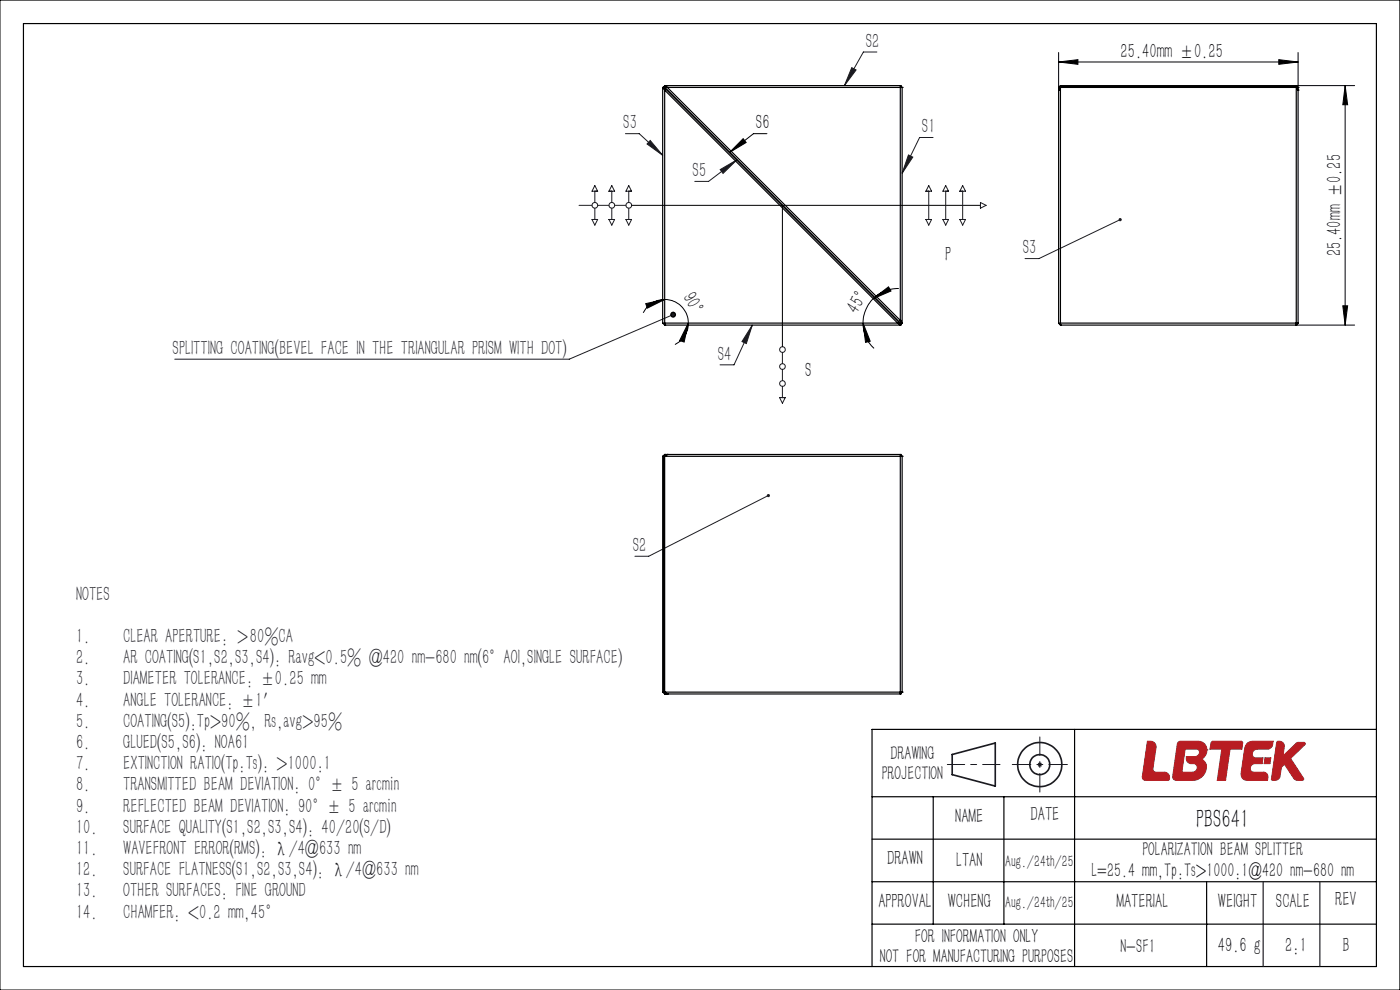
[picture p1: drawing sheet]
<svg xmlns="http://www.w3.org/2000/svg" width="297mm" height="210mm" viewBox="0 0 297 210" stroke-linecap="round" stroke-linejoin="round" font-family="sans-serif">
<path d="M220.1 162.2h1M220.2 161.8l.7 .8M220.6 161.7v1M220.9 161.8l-.7 .8" fill="none" stroke="#191924" stroke-width=".21"/>
<g fill="none" stroke="#191924" stroke-width=".35">
<path d="M202 160l9.1-2.4v9.1l-9.1-2.4z"/>
<circle cx="220.6" cy="162.2" r="4.7"/>
<circle cx="220.6" cy="162.2" r="2.13"/>
</g>
<path d="M243.4 157.2l.8 .1a1.16 1.16 0 0 1 1.1 1.3l-.7 4.5a.6 .6 0 0 0 .6 .7h1.8a1.04 1.04 0 0 1 1.1 .5 1.04 1.04 0 0 1-.2 1.2l-4.9 .1a.68 .68 0 0 1-.7-.8zM249.8 157.5l.6-.3h3.8a2.01 2.01 0 0 1 1.9 1.7 2.01 2.01 0 0 1-1.2 2.2 1.78 1.78 0 0 1 .9 2.5 2.97 2.97 0 0 1-2.8 2h-3.5a.79 .79 0 0 1-.7-.9zM254.5 159.7h.1M254.5 159.7a.61 .61 0 0 0-.7-.8h-2.4l-.7 4.9h2.3a1.05 1.05 0 0 0 1-.9M254.5 159.7a.99 .99 0 0 1-1 .8h-1.8a1.15 1.15 0 0 0 .4 1.3l1.1 .2a.85 .85 0 0 1 .8 .9M256 159.1h.1M257 157.4l.3-.2h6.1l.2 .3-.1 1.4h-2.6l-.9 6.7h-1.8l1-6.7h-2.5zM264.5 157.7l.7-.4 .5-.1h4.4l-.1 .7a1.16 1.16 0 0 1-1.2 1h-2.1a.93 .93 0 0 0-1 .8 .93 .93 0 0 0 .7 1.1h1.5l-.1 1.2h-1.5a.91 .91 0 0 0-1 .8 .91 .91 0 0 0 .7 1h2a.98 .98 0 0 1 1 1.1l-.1 .7h-4.3a1.29 1.29 0 0 1-1.3-1.5l.8-5.4zM271 157.3a1.08 1.08 0 0 1 1.5 1.1l-.3 1.9 2.8-2.7 .3-.1h1.5v.5l-3 2.9 2.8 4.4-.3 .3h-1l-.7-.3-2.1-3.2-.6 .7-.3 1.8a1.2 1.2 0 0 1-1.6 1l-.3-.3 1.1-7.8zM254 162.9h.1M265.2 163h.1M268.4 160.8h1.2l-.2 1.2h-1.2z" fill="none" stroke="#a72b30" stroke-width=".21"/>
<path d="M0 0h297v210h-297z" fill="none" stroke="#000" stroke-width=".21"/>
<path d="M5 5h287v200h-287zM228 154.7v50.3M292 154.7h-107v50.3M185 178h107M185 169h107M198 169v27M213 169v27M185 196h107M185 187h107M256 187v18" fill="none" stroke="#000" stroke-width=".25"/>
<path d="M201 162.2h11.1" fill="none" stroke="#191924" stroke-width=".21" stroke-dasharray="30.5 1.3 1.3 1.3" stroke-dashoffset="26.8"/>
<path d="M220.6 156.3v11.7M214.7 162.2h11.7" fill="none" stroke="#191924" stroke-width=".21" stroke-dasharray="30.5 1.3 1.3 1.3" stroke-dashoffset="26.5"/>
<path d="M268 187v18M280 187v18" fill="none" stroke="#191924" stroke-width=".25"/>
<path d="M243.4 157.2h.8l.5 .2 .6 .8-.7 4.9 .1 .4 .4 .3h2.1l.4 .2 .5 .7v.5l-.2 .3-4.9 .1-.6-.3-.1-.5zM251.4 158.9l-.7 4.9 2.7-.1 .5-.5v-.8l-.6-.4h-.7l-.5-.2-.4-.4v-.9l2.2-.1 .5-.5v-.6l-.4-.4zM250 157.4l.3-.2h4.1l.9 .4 .5 .6 .2 .6-.1 1-.4 .8-.6 .5 .4 .2 .6 .8v1.2l-.7 1.3-.9 .6-1.3 .4h-3.5l-.6-.4-.1-.5 1-6.9zM257 157.4l.3-.2h6l.3 .3-.1 1.4h-2.6l-.9 6.7h-1.8l1-6.7h-2.5zM264.5 157.8l.4-.4 .7-.2h4.5l-.2 .9-.5 .7-.4 .1h-2.4l-.7 .4-.2 .4v.5l.3 .4 1.9 .2-.1 1.2h-1.8l-.5 .3-.3 .6 .1 .5 .4 .4h2.5l.4 .2 .4 .6-.1 1h-4.3l-.7-.2-.4-.5-.2-.8 .8-5.5zM268.4 160.8h1.2l-.2 1.2h-1.2zM270.9 157.3l-1.1 8.1 .9 .1 .6-.3 .3-.5 .3-1.9 .6-.7 2.2 3.2 .6 .3 1.1-.1 .2-.4-2.8-4.2 3.1-3v-.3l-1.8-.1-2.9 2.8 .3-1.9-.1-.5-.6-.6z" fill-rule="evenodd" fill="#b81c22"/>
<g fill="none" stroke="#191924" stroke-width=".21">
<path d="M180.7 14.3l.9 .5-2.5 3.4zM186 11h-2.8l-4.1 7.2M126.2 39.4l.6 1.2h-1.2zM129.8 39.4l.6 1.2h-1.2zM132.7 28.4h2.9l5 4.5M133.4 39.4l.6 1.2h-1.2zM137.9 29.8l2.7 3.1-3.3-2.4zM152.8 36l3.6-2.1-3 2.9zM156.4 33.9l-6.1 4.6h-2.9M192.7 32.9l.9 .4-2.2 3.5zM197 39.4l.6 1.2h-1.2zM197.9 29.2h-2.8l-3.7 7.6"/>
<path d="M200.6 39.4l.6 1.2h-1.2zM204.2 39.4l.6 1.2h-1.2zM122.8 43.6h2.8M125.6 46.6h1.2l-.6 1.2zM126.2 40.6v2.4M126.2 44.2v2.4M126.8 43.6h2.4M129.2 46.6h1.2l-.6 1.2zM129.8 40.6v2.4M129.8 44.2v2.4M130.4 43.6h2.4M132.8 46.6h1.2l-.6 1.2z"/>
<path d="M133.4 40.6v2.4M133.4 44.2v2.4M196.4 46.6h1.2l-.6 1.2zM197 40.6v6M200 46.6h1.2l-.6 1.2zM200.6 40.6v6M203.6 46.6h1.2l-.6 1.2zM204.2 40.6v6M208 43l1.2 .6-1.2 .6zM237.6 46.6l-17.2 8.2h-2.9M142.8 66.7l-22 9.5h-83.7M159.6 69l-3.9 8.4h-2.9"/>
<path d="M159.6 69l-1.3 3.9-.9-.4zM166 74.7v2.4M166 78.3v2.4M165.4 84.3h1.2l-.6 1.2zM166 81.9v2.4M163 105.1l-25.4 12.9h-2.9"/>
<circle cx="126.2" cy="43.6" r=".6"/>
<circle cx="129.8" cy="43.6" r=".61"/>
<circle cx="133.4" cy="43.6" r=".61"/>
<circle cx="166" cy="77.8" r=".61"/>
<circle cx="166" cy="74.1" r=".6"/>
<circle cx="166" cy="81.3" r=".6"/>
</g>
<g fill="none" stroke="#000" stroke-width=".21">
<path d="M224.6 13.2l4.1-.5v.9zM224.6 11.1v8M224.6 13.2h50.8M271.3 12.7l4.1 .5-4.1 .4zM275 18.2h12.4M275.4 11.1v8M285.4 18.2v50.8M285.4 18.2l.5 4h-1zM157.7 29.4l.6 .8-3.5 2.1zM162.7 28.4h-2.9l-5 3.9M134 43.6h74M166 43.6v29.9"/>
<path d="M137 64.4l4-.9-3.7 1.9zM141 63.5a5 5 0 0 1 5 5M141 63.5a5 5 0 0 0-4.5 2.8M146 68.5l-.9 4.1-.9-.4zM146 68.5a5 5 0 0 1-2.8 4.6M183.1 68.5l1.5 3.9-1 .2zM183.1 68.5a7.3 7.3 0 0 0 2.3 5.4M185.2 63.4l3.3-2.6 .5 .9zM185.2 63.4a7.4 7.4 0 0 0-2.1 5.1M190.7 61.2a7.5 7.5 0 0 0-5.5 2.2M275 69h12.4M284.9 64.9h1l-.5 4.1z"/>
</g>
<g fill="#000">
<path d="M157.7 29.4l.6 .8-3.5 2.1z"/>
<path d="M146 68.5l-.9 4.1-.9-.4zM137 64.4l4-.9-3.7 1.9z"/>
<path d="M185.2 63.4l3.3-2.6 .5 .9zM183.1 68.5l1.5 3.9-1 .2z"/>
</g>
<circle cx="142.8" cy="66.8" r=".5" fill="#000"/>
<path d="M142.6 66.5a.35 .35 0 0 0-.1 .4 .35 .35 0 0 0 .4 .2 .35 .35 0 0 0 .2-.5l-.3 .1 .3-.1-.3-.2zM159.6 69l-1.3 3.9-.9-.4zM192.7 32.9l.9 .4-2.2 3.5zM180.7 14.3l.9 .5-2.5 3.4zM152.8 36l3.6-2.1-3 2.9zM137.9 29.8l2.7 3.1-3.3-2.4zM237.4 46.3a.34 .34 0 0 0-.1 .5 .34 .34 0 0 0 .5 .1 .34 .34 0 0 0 .1-.4l-.3 .1 .3-.1-.2-.3zM162.7 104.9a.33 .33 0 0 0 .3 .5 .33 .33 0 0 0 .3-.4l-.3 .1 .3-.2z" fill="#191924"/>
<g fill="#000">
<path d="M224.6 13.2l4.1-.5v.9zM271.3 12.7l4.1 .5-4.1 .4z"/>
<path d="M285.4 18.2l.5 4h-1zM284.9 64.9h1l-.5 4.1z"/>
</g>
<g fill="none" stroke="#000" stroke-width=".25">
<path d="M140.6 18.5h.1M140.6 18.5v50l.4 .5M140.6 18.5l.4 .6M140.9 18.4h.1M140.9 18.4l50.2 50.3M140.9 18.4l.7 .1M140.9 18.4l.1 .7M140.9 18.4l-.3 .1M141 18.2h.1M141 19.1h.1M141 18.2h50M141 18.2l.6 .3"/>
<path d="M141 18.2l-.1 .2M141 19.1v49.9M141 19.1l49.4 49.4M141.6 18.5h.1M141.6 18.5l49.4 49.5M141.6 18.5h49.8M191 18.2h.1M191 18.5h.1M191 18.2v49.8M191 18.2l.4 .3M191.4 18.5h.1M191.4 18.5v50.1"/>
<path d="M224.6 18.5h.1M224.6 19.1h.1M224.6 18.5v50.1M225 18.4h.1M225 18.2h.1M225 18.5h.1M225 18.5h50M225 18.2h50M225 18.4l-.4 .1M225 18.4h50M225 18.2v50.8M225 18.2l-.4 .3"/>
<path d="M225 18.5l-.4 .6M225 18.4l-.4 .7M275 18.2h.1M275 18.4h.1M275 18.5h.1M275 18.2v50.8M275 18.4l.4 .1M275 18.2l.4 .3M275 18.5l.4 .6M275 18.4l.4 .7M275.4 18.5h.1M275.4 19.1h.1"/>
<path d="M275.4 18.5v50.1M140.6 68.6h.4M141 69h.1M141 69h50M141 68.5h49.4M190.4 68.5h.1M190.4 68.5l.7 .2M190.4 68.5l.6 .5M191 68h.1M191 69h.1M191 68l.1 .7M191 68l.4 .6"/>
<path d="M191.1 68.7h.1M191.1 68.7l-.1 .3M191.4 68.6l-.3 .1M224.6 68.6h.4M224.6 68.6l.4 .4M225 69h.1M225 69h50M225 68.5h50M275 69h.1M275 68.6h.4M275.4 68.6l-.4 .4M140.6 96.8v50"/>
<path d="M140.6 96.8h50.8M140.9 96.8h.1M140.9 96.8v50M141 96.8h.1M141 96.4h.1M141 96.8v50M141 96.4h50M141 96.4l-.1 .4M141 96.4l-.4 .4M141.6 96.4h.1M141.6 96.4l-.6 .4M141.6 96.4l-.7 .4"/>
<path d="M191 96.4h.1M191 96.8h.1M191 96.4v50.8M191 96.4l.4 .4M191.4 96.8h.1M191.4 96.8v50M140.6 146.8h50.8M140.6 146.8l.4 .4M140.9 146.8h.1M140.9 146.8l.7 .4M140.9 146.8l.1 .4M141 146.8h.1"/>
<path d="M141 147.2h.1M141 147.2h50M141 146.8l.6 .4M141.6 147.2h.1M191 146.8h.1M191 147.2h.1M191.4 146.8h.1M191.4 146.8l-.4 .4"/>
<circle cx="142.8" cy="66.7" r=".5"/>
</g>
<text font-size="5.6" x="253.7" y="175.7">PBS641</text>
<g font-size="4.4" fill="#191924">
<text x="183.7" y="10.1">S2</text>
<text x="132.2" y="27.4">S3</text>
<text x="195.6" y="28.2">S1</text>
<text x="146.9" y="37.5">S5</text>
<text x="217" y="54">S3</text>
<text x="36.6" y="75.3">SPLITTING COATING(BEVEL FACE IN THE TRIANGULAR PRISM WITH DOT)</text>
<text x="152.3" y="76.5">S4</text>
<text x="134.2" y="117.1">S2</text>
<text x="16.1" y="127.4">NOTES</text>
<text x="16.1" y="136.4">1.</text>
<text x="26.1" y="136.4">CLEAR APERTURE: ＞80%CA</text>
<text x="16.1" y="140.9">2.</text>
<text x="26.1" y="140.9">AR COATING(S1,S2,S3,S4): Ravg&lt;0.5% @420 nm-680 nm(6°AOI,SINGLE SURFACE)</text>
<text x="16.1" y="145.4">3.</text>
<text x="16.1" y="149.9">4.</text>
<text x="26.1" y="145.4">DIAMETER TOLERANCE: ±0.25 mm</text>
<text x="26.1" y="149.9">ANGLE TOLERANCE: ±1′</text>
<text x="16.1" y="154.4">5.</text>
<text x="26.1" y="154.4">COATING(S5):Tp&gt;90%，Rs,avg&gt;95%</text>
<text x="16.1" y="158.9">6.</text>
<text x="26.1" y="158.9">GLUED(S5,S6): NOA61</text>
<text x="16.1" y="163.4">7.</text>
<text x="16.1" y="167.9">8.</text>
<text x="26.1" y="163.4">EXTINCTION RATIO(Tp:Ts): &gt;1000:1</text>
<text x="26.1" y="167.9">TRANSMITTED BEAM DEVIATION: 0°± 5 arcmin</text>
<text x="16.1" y="172.4">9.</text>
<text x="26.1" y="172.4">REFLECTED BEAM DEVIATION: 90°± 5 arcmin</text>
<text x="16.1" y="176.9">10.</text>
<text x="26.1" y="176.9">SURFACE QUALITY(S1,S2,S3,S4): 40/20(S/D)</text>
<text x="16.1" y="181.4">11.</text>
<text x="16.1" y="185.9">12.</text>
<text x="26.1" y="181.4">WAVEFRONT ERROR(RMS): λ/4@633 nm</text>
<text x="26.1" y="185.9">SURFACE FLATNESS(S1,S2,S3,S4): λ/4@633 nm</text>
<text x="16.1" y="190.4">13.</text>
<text x="26.1" y="190.4">OTHER SURFACES: FINE GROUND</text>
<text x="16.1" y="194.9">14.</text>
<text x="26.1" y="194.9">CHAMFER: &lt;0.2 mm,45°</text>
</g>
<g font-size="4.4">
<text x="237.7" y="12.3">25.40mm ±0.25</text>
<text x="160.4" y="27.4">S6</text>
<text x="200.5" y="55.3">P</text>
<text x="284.5" y="54.4" transform="rotate(-90 284.5 54.4)">25.40mm ±0.25</text>
<text x="144.7" y="63" transform="rotate(61 144.7 63)">90°</text>
<text x="181.9" y="66.7" transform="rotate(-58 181.9 66.7)">45°</text>
<text x="170.8" y="80">S</text>
<text x="202.7" y="174.7">NAME</text>
<text x="218.6" y="174.1">DATE</text>
<text x="188.2" y="183.4">DRAWN</text>
<text x="202.8" y="184">LTAN</text>
<text x="186.3" y="192.7">APPROVAL</text>
<text x="201.1" y="192.7">WCHENG</text>
<text x="236.8" y="192.7">MATERIAL</text>
<text x="258.4" y="192.7">WEIGHT</text>
<text x="270.7" y="192.7">SCALE</text>
<text x="283.2" y="192.2">REV</text>
<text x="258.4" y="201.9">49.6 g</text>
<text x="272.7" y="201.9">2:1</text>
<text x="284.8" y="201.9">B</text>
</g>
<g font-size="4.2">
<text x="188.9" y="161.3">DRAWING</text>
<text x="187" y="165.5">PROJECTION</text>
<text x="242.4" y="181.5">POLARIZATION BEAM SPLITTER</text>
<text x="231.5" y="186">L=25.4 mm,Tp:Ts&gt;1000:1@420 nm-680 nm</text>
<text x="194.1" y="200">FOR INFORMATION ONLY</text>
<text x="237.7" y="202.2">N-SF1</text>
<text x="186.6" y="204.2">NOT FOR MANUFACTURING PURPOSES</text>
</g>
<g font-size="3.5">
<text x="213.2" y="184">Aug./24th/25</text>
<text x="213.2" y="192.7">Aug./24th/25</text>
</g>
</svg>
